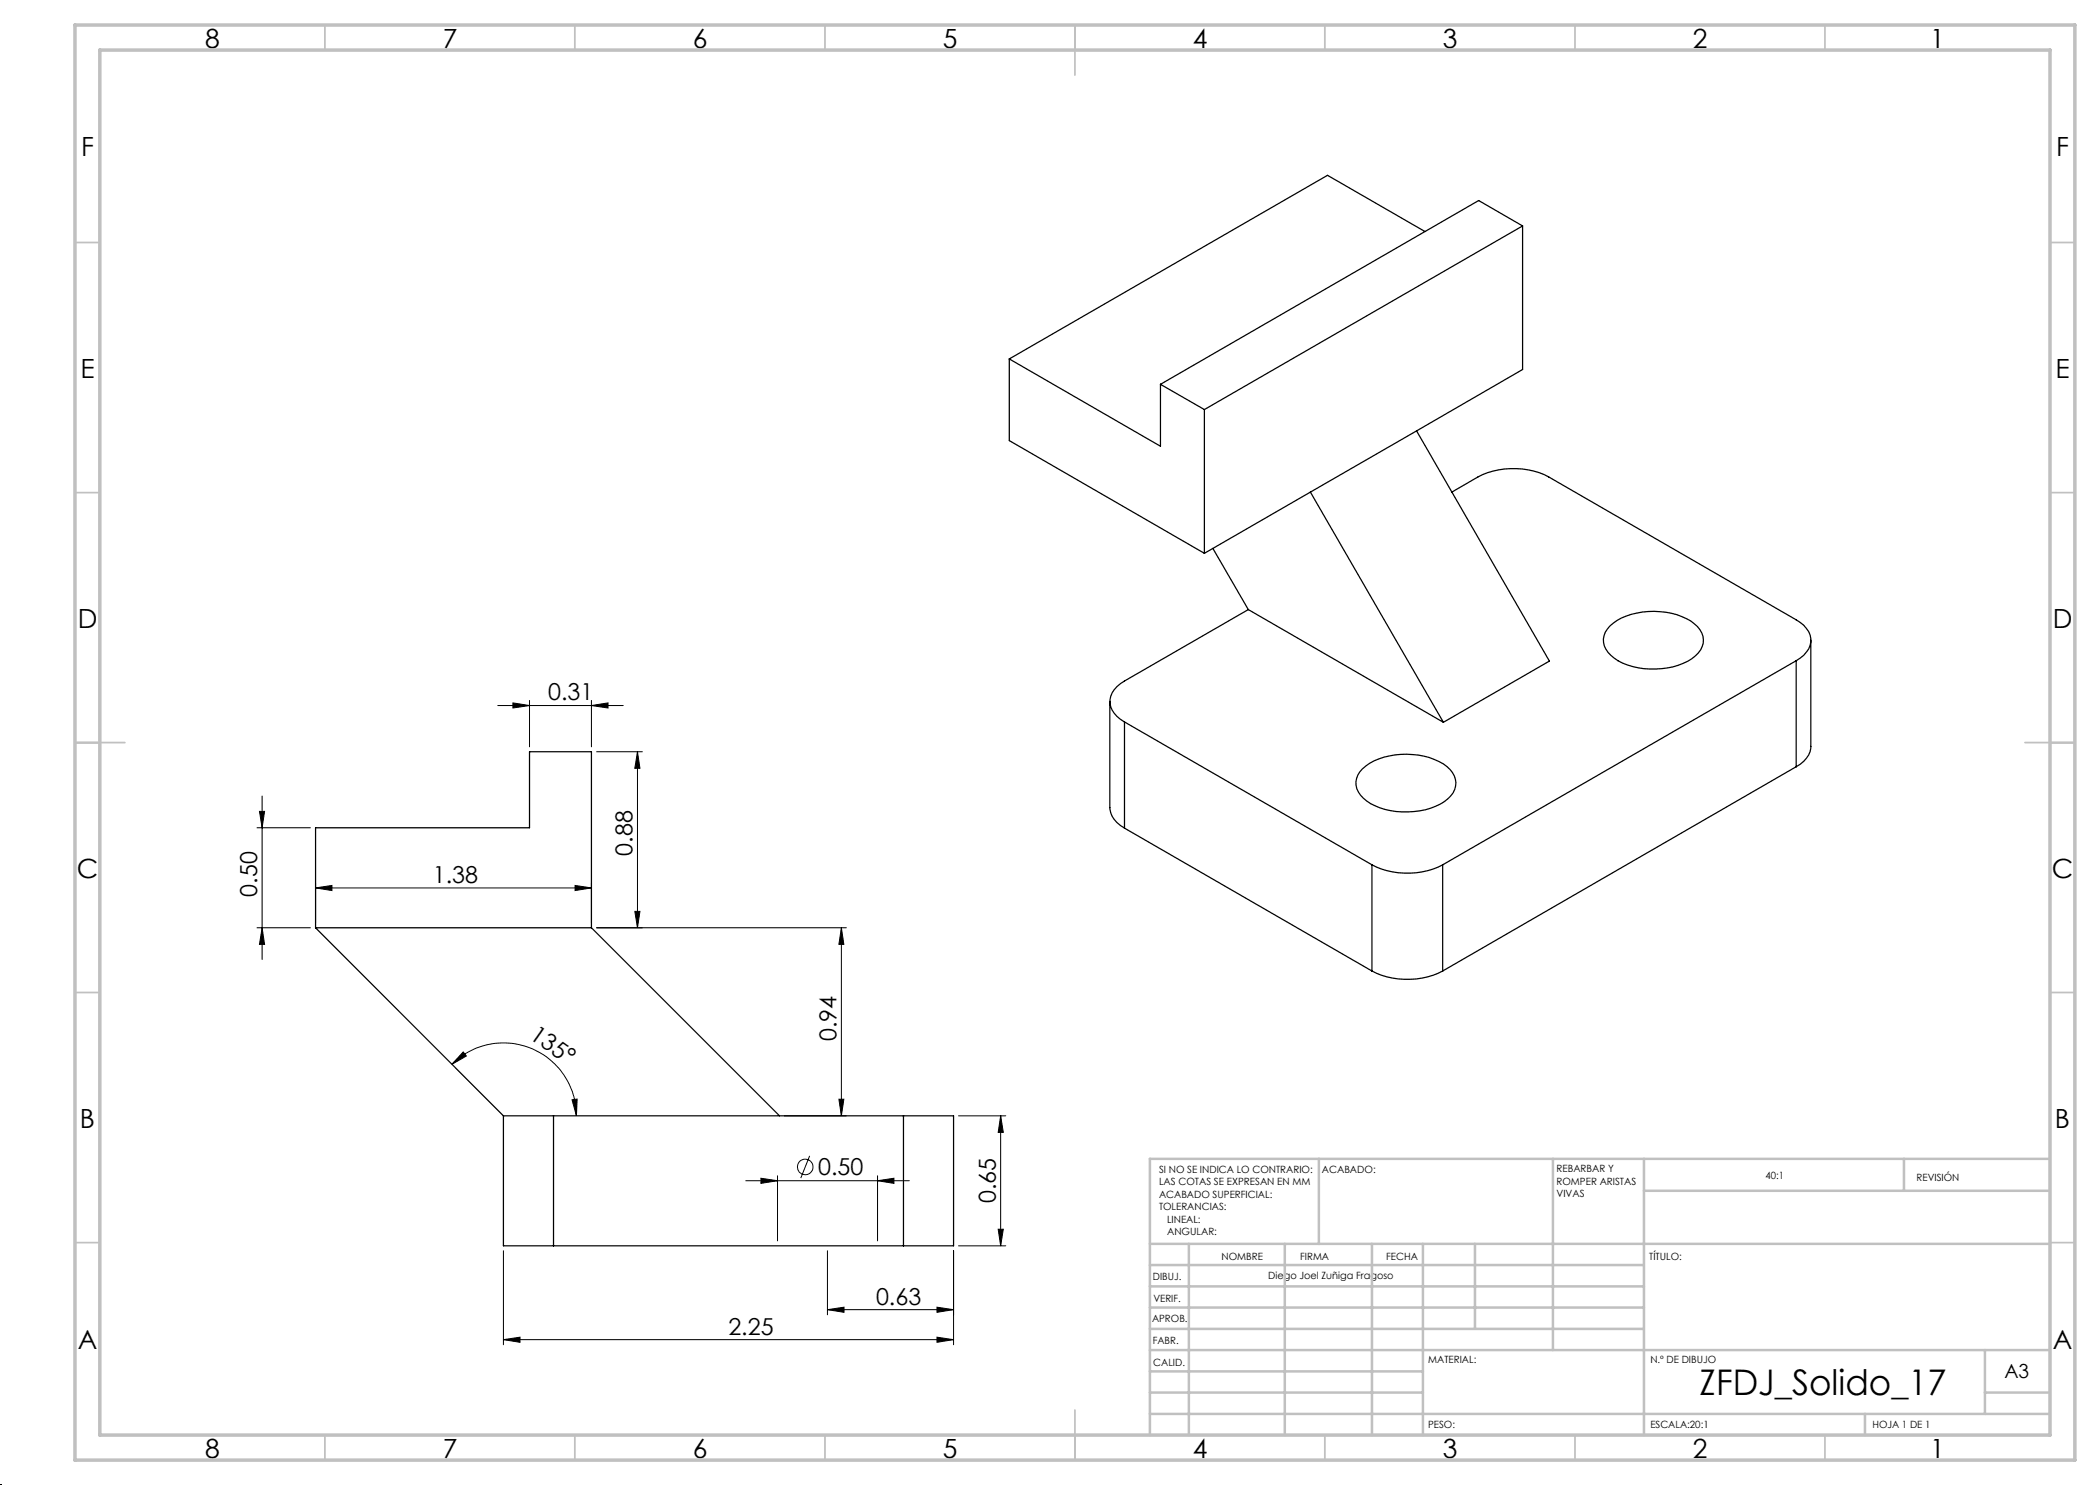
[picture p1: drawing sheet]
<svg xmlns="http://www.w3.org/2000/svg" width="420mm" height="297mm" viewBox="0 0 420 297" stroke-linecap="round" stroke-linejoin="round" font-family="sans-serif">
<g fill="none" stroke="#000" stroke-width=".25">
<path d="M285 46.3l-19.5-11.2-63.6 36.7M304.5 45.2l-63.6 36.7M304.5 45.2v28.7l-21.2 12.3M304.5 45.2l-8.8-5.1-63.6 36.8M201.9 71.8l30.2 17.4v-12.3M201.9 71.8v16.3l39 22.6M232.1 76.9l8.8 5M240.9 81.9v28.8M262.1 98.4l-21.2 12.3M262.1 98.4l26.6 46.1M283.3 86.2l26.6 46-21.2 12.3M283.3 86.2l-21.2 12.2"/>
<path d="M290.4 98.4l5.2-3a15.8 15.8 0 0 1 14.1 0l49.5 28.6a5 5 0 0 1 3 4.4 5.4 5.4 0 0 1-3 3.7M242.6 109.7l7.1 12.2M249.7 121.9l-24.8 14.3a4.9 4.9 0 0 0-2.9 4.4 5.2 5.2 0 0 0 2.9 3.8M249.7 121.9l39 22.6M322 125.2a13.6 13.6 0 0 1 11.2-2.8 10.2 10.2 0 0 1 6.8 3.6 3.7 3.7 0 0 1-.9 5.2 13.8 13.8 0 0 1-10.3 2.5 10 10 0 0 1-7.6-3.9 3.6 3.6 0 0 1 .8-4.6zM359.2 132.1l-70.7 40.9M359.2 132.1v21.2M362.2 128.1v21.2a4.6 4.6 0 0 1-3 4M222 140.3v21.2a4.8 4.8 0 0 0 2.9 4.1M224.9 144.4l49.5 28.6M224.9 144.4v21.2M272.5 153.8a13.6 13.6 0 0 1 11.2-2.8 10.2 10.2 0 0 1 6.8 3.5 3.8 3.8 0 0 1-.9 5.3 13.8 13.8 0 0 1-10.3 2.5 11 11 0 0 1-7.2-3.3 3.7 3.7 0 0 1 .4-5.2z"/>
<path d="M359.2 153.3l-70.7 40.9M224.9 165.6l49.5 28.6M274.4 173a15.8 15.8 0 0 0 14.1 0M274.4 173v21.2M288.5 173v21.2M63.1 185.6v-20h42.8v-15.2h12.4v35.2M63.1 185.6h55.2M63.1 185.6l37.6 37.6M118.3 185.6l37.6 37.6M274.4 194.2a15.8 15.8 0 0 0 14.1 0M100.7 223.2h10M100.7 223.2v26h10"/>
<path d="M110.7 223.2v26M110.7 223.2h70M180.7 223.2h10v26h-10M180.7 223.2v26M110.7 249.2h70"/>
</g>
<g fill="none" stroke="#000" stroke-width=".2">
<path d="M52.4 159.2v32.7M99.6 141.1h25M102.6 140.6l3.3 .5-3.3 .5zM105.9 140.1v9.3M118.3 141.1l3.3-.5v1zM118.3 140.1v9.3M119.3 150.4h9.2M127.5 150.4l.5 3.3h-1zM127.5 150.4v35.2M51.4 165.6h10.7M51.9 162.3h1l-.5 3.3zM63.1 177.6l3.3-.5v1z"/>
<path d="M63.1 176.6v8M63.1 177.6h55.2M115 177.1l3.3 .5-3.3 .5zM118.3 176.6v8M51.4 185.6h10.7M52.4 185.6l.5 3.3h-1zM119.3 185.6h50M127 182.3h1l-.5 3.3zM168.3 185.6l.5 3.3h-1zM168.3 185.6v37.6M90.4 212.9a14.6 14.6 0 0 1 15.9-3.2 14.6 14.6 0 0 1 9 13.5M92.6 210.4l.7 .8-2.9 1.7z"/>
<path d="M114.4 220l1-.2-.1 3.4zM167.8 219.8h1l-.5 3.4zM149.2 236.1h32.7M152.2 235.7l3.3 .4-3.3 .6zM155.5 235.2v13M156.9 223.2h12.4M161.9 231.2l-1.7 4.4M175.5 236.1l3.3-.4v1zM175.5 235.2v13M191.7 223.2h9.5M200.1 223.2l.6 3.3h-1.1zM200.1 223.2v26"/>
<path d="M100.7 250.2v18.8M165.5 250.2v12.8M190.7 250.2v18.8M191.7 249.2h9.5M199.6 245.8h1.1l-.6 3.4zM100.7 267.9l3.3-.5v1.1zM100.7 267.9h90M165.5 261.9l3.3-.5v1.1zM165.5 261.9h25.2M187.4 267.4l3.3 .5-3.3 .6zM187.4 261.4l3.3 .5-3.3 .6z"/>
<circle cx="161" cy="233.4" r="1.55"/>
</g>
<path d="M0 297h.1" fill="none" stroke="#000" stroke-width=".2" stroke-dasharray="1.3 .6"/>
<g fill="none" stroke="#c0c0c0" stroke-width=".35">
<path d="M65 5v5M115 5v5M165 5v5M215 5v10M265 5v5M315 5v5M365 5v5M15 48.5h5M410 48.5h5M15 98.5h5M410 98.5h5M15 148.5h10"/>
<path d="M405 148.5h10M15 198.5h5M410 198.5h5M15 248.5h5M410 248.5h5M65 287v5M115 287v5M165 287v5M215 282v10M265 287v5M315 287v5M365 287v5"/>
</g>
<g fill="none" stroke="#c0c0c0" stroke-width=".5">
<path d="M263.8 231.8v17M310.6 231.8v38.2M328.8 231.8v55.2M328.8 238.2h81.2M380.8 231.8v6.4M410 231.8h-180v55.2M230 248.8h180M230 257.3h98.8M230 253h98.8M237.8 248.8v38.2M257 248.8v38.2M274.4 248.8v38.2"/>
<path d="M284.6 248.8v38.2M295 248.8v17M230 265.8h98.8M230 261.5h98.8M230 278.5h54.6M230 274.3h54.6M230 270h180M397 278.5h13M397 270v12.8M230 282.8h180M373 282.8v4.2"/>
</g>
<path d="M15 5h400v287h-400zM20 10h390v277h-390z" fill="none" stroke="#c0c0c0" stroke-width=".7"/>
<g fill="#000">
<path d="M118.3 141.1l3.3-.5v1zM102.6 140.6l3.3 .5-3.3 .5zM175.5 236.1l3.3-.4v1zM152.2 235.7l3.3 .4-3.3 .6z"/>
<path d="M51.9 162.3h1l-.5 3.3zM52.4 185.6l.5 3.3h-1z"/>
<path d="M63.1 177.6l3.3-.5v1zM115 177.1l3.3 .5-3.3 .5zM100.7 267.9l3.3-.5v1.1zM187.4 267.4l3.3 .5-3.3 .6zM165.5 261.9l3.3-.5v1.1zM187.4 261.4l3.3 .5-3.3 .6z"/>
<path d="M127 182.3h1l-.5 3.3zM127.5 150.4l.5 3.3h-1zM199.6 245.8h1.1l-.6 3.4zM200.1 223.2l.6 3.3h-1.1z"/>
<path d="M168.3 185.6l.5 3.3h-1zM167.8 219.8h1l-.5 3.4z"/>
<path d="M114.4 220l1-.2-.1 3.4zM92.6 210.4l.7 .8-2.9 1.7z"/>
</g>
<text font-size="7.1" x="339.9" y="279">ZFDJ_Solido_17</text>
<g font-size="5.3">
<text x="41" y="9.5">8</text>
<text x="88.5" y="9.5">7</text>
<text x="138.5" y="9.5">6</text>
<text x="188.5" y="9.5">5</text>
<text x="238.5" y="9.5">4</text>
<text x="288.5" y="9.5">3</text>
<text x="338.5" y="9.5">2</text>
<text x="386" y="9.5">1</text>
<text x="16.2" y="31.3">F</text>
<text x="411.2" y="31.3">F</text>
<text x="16.1" y="75.5">E</text>
<text x="411.1" y="75.5">E</text>
<text x="15.5" y="125.5">D</text>
<text x="410.5" y="125.5">D</text>
<text x="15.4" y="175.5">C</text>
<text x="410.4" y="175.5">C</text>
<text x="16" y="225.5">B</text>
<text x="411" y="225.5">B</text>
<text x="15.5" y="269.8">A</text>
<text x="410.5" y="269.8">A</text>
<text x="41" y="291.5">8</text>
<text x="88.5" y="291.5">7</text>
<text x="138.5" y="291.5">6</text>
<text x="188.5" y="291.5">5</text>
<text x="238.5" y="291.5">4</text>
<text x="288.5" y="291.5">3</text>
<text x="338.5" y="291.5">2</text>
<text x="386" y="291.5">1</text>
</g>
<g font-size="4.7">
<text x="109.6" y="140.1">0.31</text>
<text x="126.5" y="171.1" transform="rotate(-90 126.5 171.1)">0.88</text>
<text x="51.4" y="179.3" transform="rotate(-90 51.4 179.3)">0.50</text>
<text x="86.6" y="176.6">1.38</text>
<text x="105.7" y="207.6" transform="rotate(35 105.7 207.6)">135°</text>
<text x="167.3" y="208.3" transform="rotate(-90 167.3 208.3)">0.94</text>
<text x="163.6" y="235.1">0.50</text>
<text x="199.1" y="240.7" transform="rotate(-90 199.1 240.7)">0.65</text>
<text x="175.2" y="260.9">0.63</text>
<text x="145.7" y="266.9">2.25</text>
</g>
<text font-size="3.9" x="400.9" y="275.5">A3</text>
<g font-size="2">
<text x="231.8" y="234.6">SI NO SE INDICA LO CONTRARIO:</text>
<text x="231.8" y="237.1">LAS COTAS SE EXPRESAN EN MM</text>
<text x="231.8" y="239.6">ACABADO SUPERFICIAL:</text>
<text x="264.4" y="234.6">ACABADO:</text>
<text x="311.3" y="234.5">REBARBAR Y</text>
<text x="311.3" y="237">ROMPER ARISTAS</text>
<text x="311.3" y="239.5">VIVAS</text>
<text x="353.1" y="235.8">40:1</text>
<text x="383.3" y="236.2">REVISIÓN</text>
<text x="231.8" y="242.1">TOLERANCIAS:</text>
<text x="233.4" y="244.6">LINEAL:</text>
<text x="233.4" y="247.1">ANGULAR:</text>
<text x="244.3" y="252">NOMBRE</text>
<text x="260" y="251.9">FIRMA</text>
<text x="277.2" y="251.9">FECHA</text>
<text x="329.9" y="251.9">TÍTULO:</text>
<text x="230.6" y="256.1">DIBUJ.</text>
<text x="253.7" y="255.9">Diego Joel Zuñiga Fragoso</text>
<text x="230.7" y="260.3">VERIF.</text>
<text x="230.4" y="264.4">APROB.</text>
<text x="230.5" y="268.8">FABR.</text>
<text x="230.7" y="273.1">CALID.</text>
<text x="285.6" y="272.5">MATERIAL:</text>
<text x="330.1" y="272.5">N.º DE DIBUJO</text>
<text x="285.6" y="285.5">PESO:</text>
<text x="330.1" y="285.6">ESCALA:20:1</text>
<text x="374.5" y="285.6">HOJA 1 DE 1</text>
</g>
</svg>
